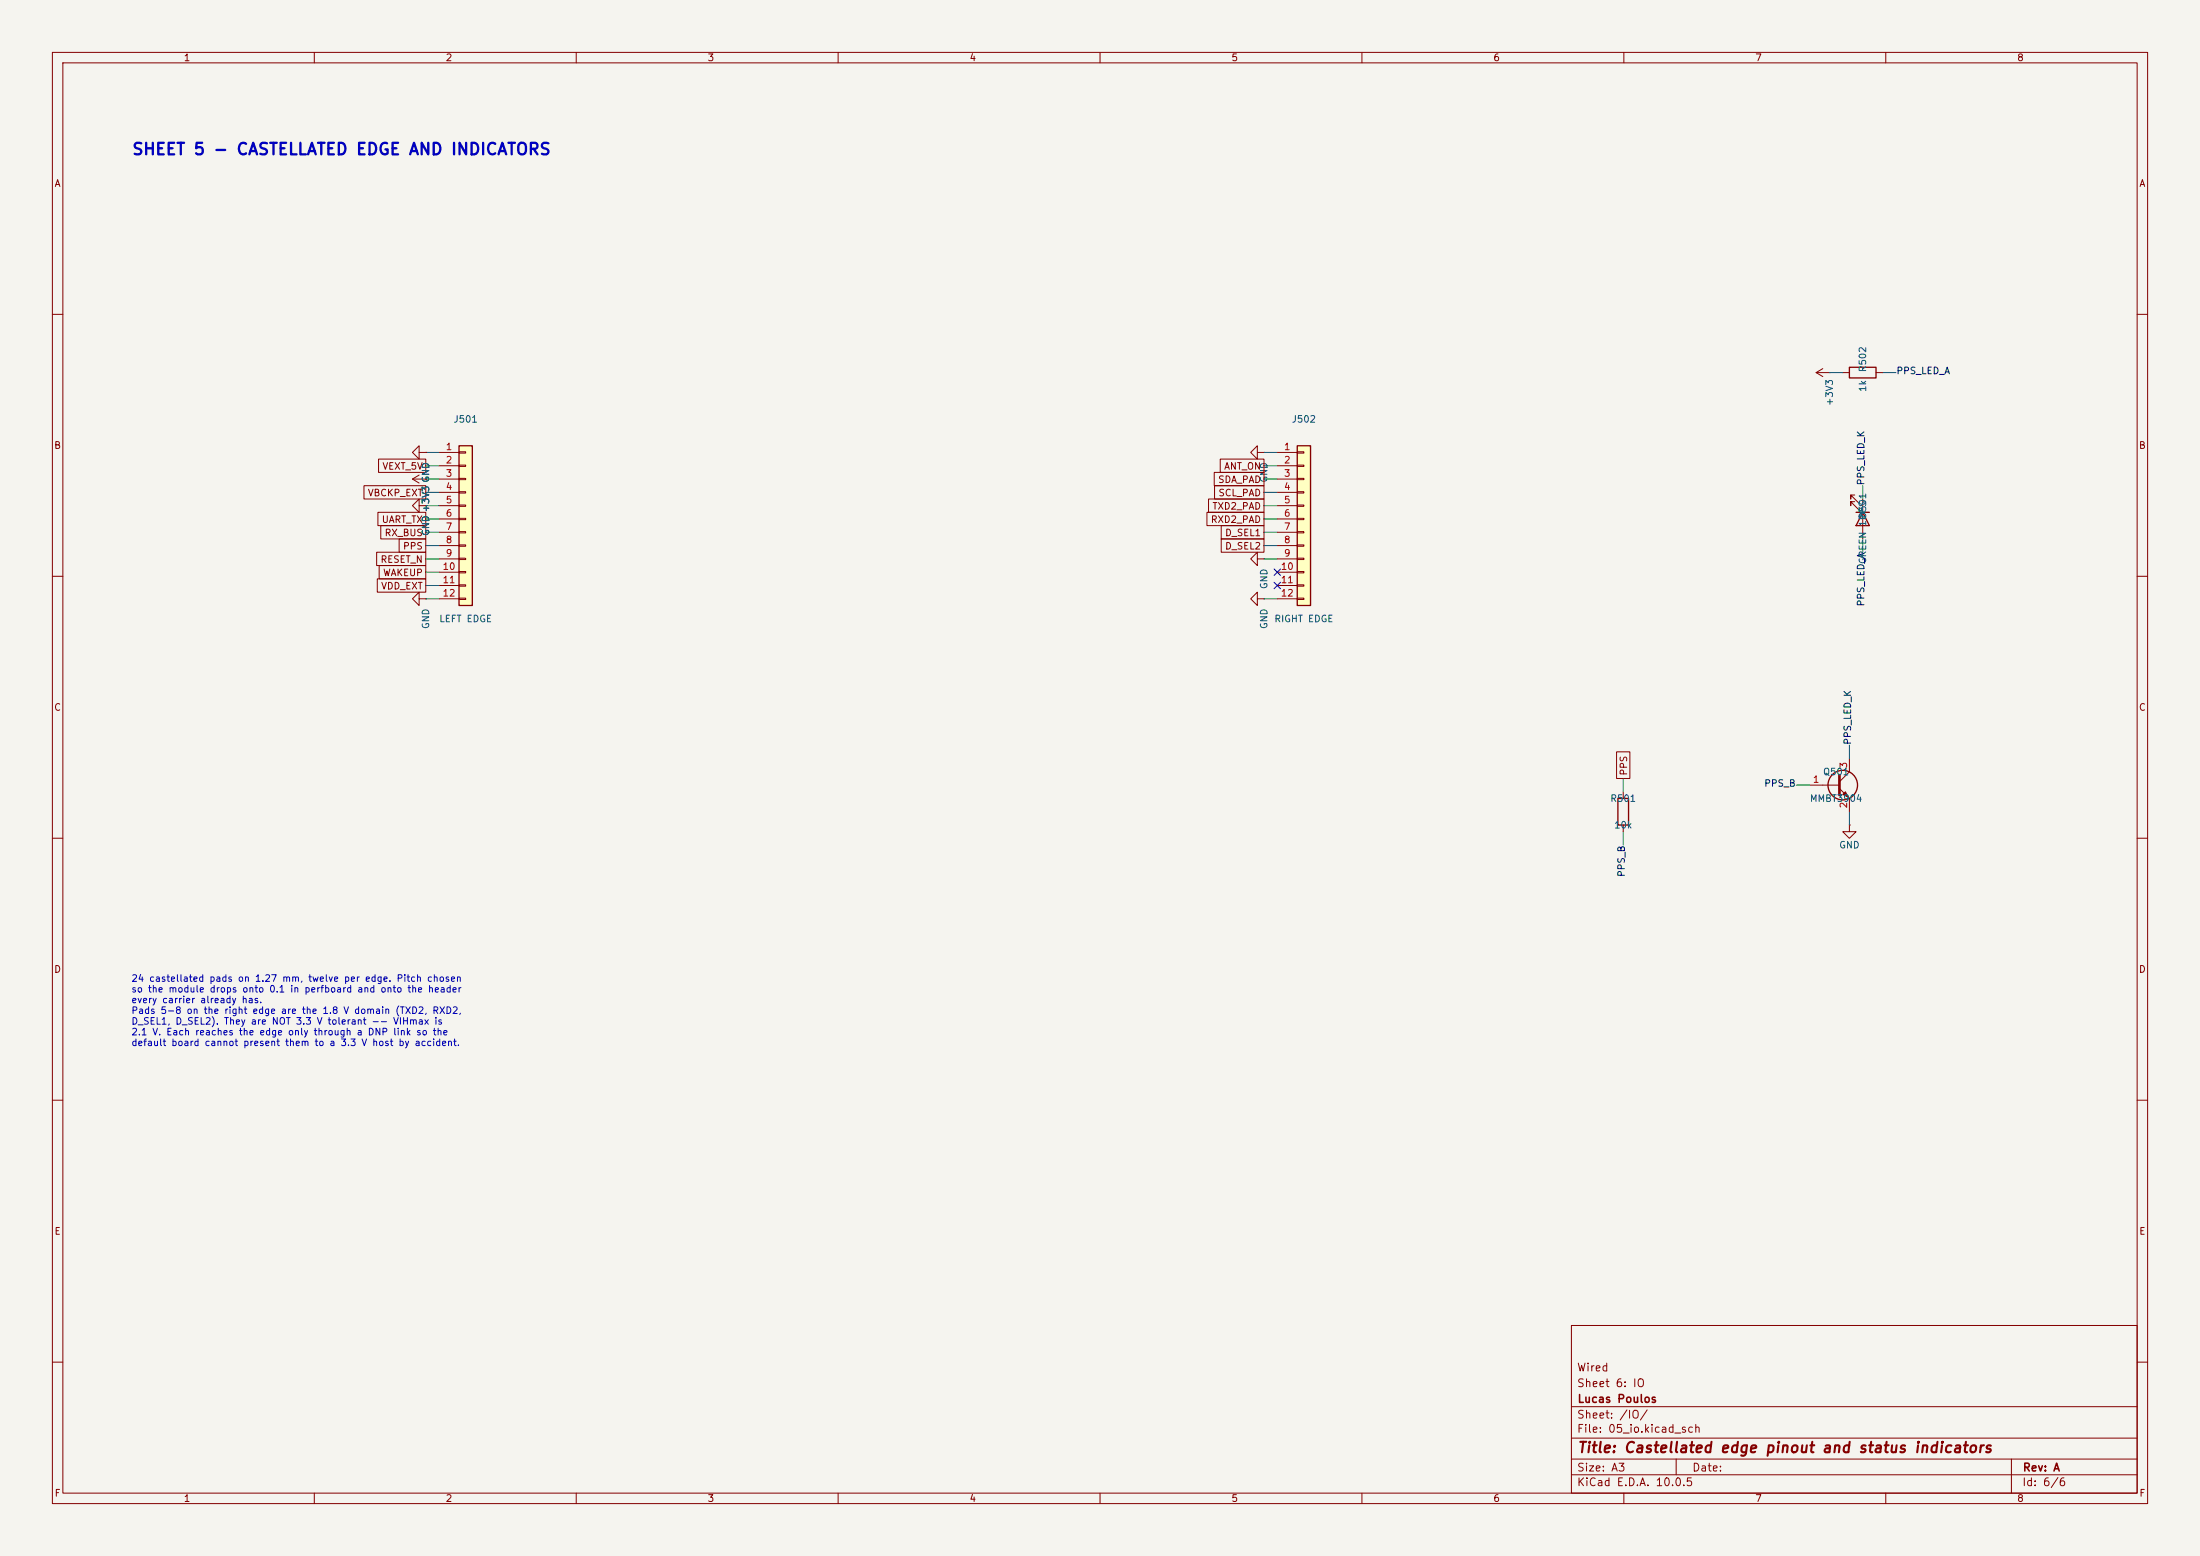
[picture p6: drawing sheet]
(kicad_sch
 (version 20260306)
 (generator "eeschema")
 (generator_version "10.0")
 (paper "A3")
 (title_block
  (title "Castellated edge pinout and status indicators")
  (rev "A")
  (company "Lucas Poulos")
  (comment 1 "Sheet 6: IO")
  (comment 2 "Wired"))
 (lib_symbols
  (symbol "Connector_Generic:Conn_01x12"
   (pin_names
    (offset 1.016) (hide yes)) (exclude_from_sim no) (in_bom yes) (on_board yes)
   (in_pos_files yes)
   (duplicate_pin_numbers_are_jumpers no)
   (property "Reference" "J" (at 0 15.24 0) (show_name no) (do_not_autoplace no) (effects (font (size 1.27 1.27))))
   (property "Value" "Conn_01x12" (at 0 -17.78 0) (show_name no) (do_not_autoplace no) (effects (font (size 1.27 1.27))))
   (property "Footprint" "" (at 0 0 0) (show_name no) (do_not_autoplace no) (hide yes) (effects (font (size 1.27 1.27))))
   (property "Datasheet" "" (at 0 0 0) (show_name no) (do_not_autoplace no) (hide yes) (effects (font (size 1.27 1.27))))
   (property "Description" "Generic connector, single row, 01x12, script generated (kicad-library-utils/schlib/autogen/connector/)" (at 0 0 0) (show_name no) (do_not_autoplace no) (hide yes) (effects (font (size 1.27 1.27))))
   (symbol "Conn_01x12_1_1"
    (rectangle (start -1.27 13.97) (end 1.27 -16.51) (stroke (width 0.254) (type default)) (fill (type background)))
    (rectangle (start -1.27 12.827) (end 0 12.573) (stroke (width 0.1524) (type default)) (fill (type none)))
    (rectangle (start -1.27 10.287) (end 0 10.033) (stroke (width 0.1524) (type default)) (fill (type none)))
    (rectangle (start -1.27 7.747) (end 0 7.493) (stroke (width 0.1524) (type default)) (fill (type none)))
    (rectangle (start -1.27 5.207) (end 0 4.953) (stroke (width 0.1524) (type default)) (fill (type none)))
    (rectangle (start -1.27 2.667) (end 0 2.413) (stroke (width 0.1524) (type default)) (fill (type none)))
    (rectangle (start -1.27 0.127) (end 0 -0.127) (stroke (width 0.1524) (type default)) (fill (type none)))
    (rectangle (start -1.27 -2.413) (end 0 -2.667) (stroke (width 0.1524) (type default)) (fill (type none)))
    (rectangle (start -1.27 -4.953) (end 0 -5.207) (stroke (width 0.1524) (type default)) (fill (type none)))
    (rectangle (start -1.27 -7.493) (end 0 -7.747) (stroke (width 0.1524) (type default)) (fill (type none)))
    (rectangle (start -1.27 -10.033) (end 0 -10.287) (stroke (width 0.1524) (type default)) (fill (type none)))
    (rectangle (start -1.27 -12.573) (end 0 -12.827) (stroke (width 0.1524) (type default)) (fill (type none)))
    (rectangle (start -1.27 -15.113) (end 0 -15.367) (stroke (width 0.1524) (type default)) (fill (type none)))
    (pin passive line (at -5.08 12.7 0) (length 3.81) (name "Pin_1" (effects (font (size 1.27 1.27)))) (number "1" (effects (font (size 1.27 1.27)))))
    (pin passive line (at -5.08 10.16 0) (length 3.81) (name "Pin_2" (effects (font (size 1.27 1.27)))) (number "2" (effects (font (size 1.27 1.27)))))
    (pin passive line (at -5.08 7.62 0) (length 3.81) (name "Pin_3" (effects (font (size 1.27 1.27)))) (number "3" (effects (font (size 1.27 1.27)))))
    (pin passive line (at -5.08 5.08 0) (length 3.81) (name "Pin_4" (effects (font (size 1.27 1.27)))) (number "4" (effects (font (size 1.27 1.27)))))
    (pin passive line (at -5.08 2.54 0) (length 3.81) (name "Pin_5" (effects (font (size 1.27 1.27)))) (number "5" (effects (font (size 1.27 1.27)))))
    (pin passive line (at -5.08 0 0) (length 3.81) (name "Pin_6" (effects (font (size 1.27 1.27)))) (number "6" (effects (font (size 1.27 1.27)))))
    (pin passive line (at -5.08 -2.54 0) (length 3.81) (name "Pin_7" (effects (font (size 1.27 1.27)))) (number "7" (effects (font (size 1.27 1.27)))))
    (pin passive line (at -5.08 -5.08 0) (length 3.81) (name "Pin_8" (effects (font (size 1.27 1.27)))) (number "8" (effects (font (size 1.27 1.27)))))
    (pin passive line (at -5.08 -7.62 0) (length 3.81) (name "Pin_9" (effects (font (size 1.27 1.27)))) (number "9" (effects (font (size 1.27 1.27)))))
    (pin passive line (at -5.08 -10.16 0) (length 3.81) (name "Pin_10" (effects (font (size 1.27 1.27)))) (number "10" (effects (font (size 1.27 1.27)))))
    (pin passive line (at -5.08 -12.7 0) (length 3.81) (name "Pin_11" (effects (font (size 1.27 1.27)))) (number "11" (effects (font (size 1.27 1.27)))))
    (pin passive line (at -5.08 -15.24 0) (length 3.81) (name "Pin_12" (effects (font (size 1.27 1.27)))) (number "12" (effects (font (size 1.27 1.27))))))
   (embedded_fonts no))
  (symbol "Device:LED"
   (pin_numbers (hide yes))
   (pin_names
    (offset 1.016) (hide yes)) (exclude_from_sim no) (in_bom yes) (on_board yes)
   (in_pos_files yes)
   (duplicate_pin_numbers_are_jumpers no)
   (property "Reference" "D" (at 0 2.54 0) (show_name no) (do_not_autoplace no) (effects (font (size 1.27 1.27))))
   (property "Value" "LED" (at 0 -2.54 0) (show_name no) (do_not_autoplace no) (effects (font (size 1.27 1.27))))
   (property "Footprint" "" (at 0 0 0) (show_name no) (do_not_autoplace no) (hide yes) (effects (font (size 1.27 1.27))))
   (property "Datasheet" "" (at 0 0 0) (show_name no) (do_not_autoplace no) (hide yes) (effects (font (size 1.27 1.27))))
   (property "Description" "Light emitting diode" (at 0 0 0) (show_name no) (do_not_autoplace no) (hide yes) (effects (font (size 1.27 1.27))))
   (property "Sim.Pins" "1=K 2=A" (at 0 0 0) (show_name no) (do_not_autoplace no) (hide yes) (effects (font (size 1.27 1.27))))
   (symbol "LED_0_1"
    (polyline (pts (xy -3.048 -0.762) (xy -4.572 -2.286) (xy -3.81 -2.286) (xy -4.572 -2.286) (xy -4.572 -1.524)) (stroke (width 0) (type default)) (fill (type none)))
    (polyline (pts (xy -1.778 -0.762) (xy -3.302 -2.286) (xy -2.54 -2.286) (xy -3.302 -2.286) (xy -3.302 -1.524)) (stroke (width 0) (type default)) (fill (type none)))
    (polyline (pts (xy -1.27 0) (xy 1.27 0)) (stroke (width 0) (type default)) (fill (type none)))
    (polyline (pts (xy -1.27 -1.27) (xy -1.27 1.27)) (stroke (width 0.254) (type default)) (fill (type none)))
    (polyline (pts (xy 1.27 -1.27) (xy 1.27 1.27) (xy -1.27 0) (xy 1.27 -1.27)) (stroke (width 0.254) (type default)) (fill (type none))))
   (symbol "LED_1_1"
    (pin passive line (at -3.81 0 0) (length 2.54) (name "K" (effects (font (size 1.27 1.27)))) (number "1" (effects (font (size 1.27 1.27)))))
    (pin passive line (at 3.81 0 180) (length 2.54) (name "A" (effects (font (size 1.27 1.27)))) (number "2" (effects (font (size 1.27 1.27))))))
   (embedded_fonts no))
  (symbol "Device:R"
   (pin_numbers (hide yes))
   (pin_names
    (offset 0)) (exclude_from_sim no) (in_bom yes) (on_board yes)
   (in_pos_files yes)
   (duplicate_pin_numbers_are_jumpers no)
   (property "Reference" "R" (at 2.032 0 90) (show_name no) (do_not_autoplace no) (effects (font (size 1.27 1.27))))
   (property "Value" "R" (at 0 0 90) (show_name no) (do_not_autoplace no) (effects (font (size 1.27 1.27))))
   (property "Footprint" "" (at -1.778 0 90) (show_name no) (do_not_autoplace no) (hide yes) (effects (font (size 1.27 1.27))))
   (property "Datasheet" "" (at 0 0 0) (show_name no) (do_not_autoplace no) (hide yes) (effects (font (size 1.27 1.27))))
   (property "Description" "Resistor" (at 0 0 0) (show_name no) (do_not_autoplace no) (hide yes) (effects (font (size 1.27 1.27))))
   (symbol "R_0_1"
    (rectangle (start -1.016 -2.54) (end 1.016 2.54) (stroke (width 0.254) (type default)) (fill (type none))))
   (symbol "R_1_1"
    (pin passive line (at 0 3.81 270) (length 1.27) (name "" (effects (font (size 1.27 1.27)))) (number "1" (effects (font (size 1.27 1.27)))))
    (pin passive line (at 0 -3.81 90) (length 1.27) (name "" (effects (font (size 1.27 1.27)))) (number "2" (effects (font (size 1.27 1.27))))))
   (embedded_fonts no))
  (symbol "Transistor_BJT:MMBT3904"
   (pin_names
    (offset 0) (hide yes)) (exclude_from_sim no) (in_bom yes) (on_board yes)
   (in_pos_files yes)
   (duplicate_pin_numbers_are_jumpers no)
   (property "Reference" "Q" (at 5.08 1.905 0) (show_name no) (do_not_autoplace no) (effects (font (size 1.27 1.27)) (justify left)))
   (property "Value" "MMBT3904" (at 5.08 0 0) (show_name no) (do_not_autoplace no) (effects (font (size 1.27 1.27)) (justify left)))
   (property "Footprint" "Package_TO_SOT_SMD:SOT-23" (at 5.08 -1.905 0) (show_name no) (do_not_autoplace no) (hide yes) (effects (font (size 1.27 1.27)
    (italic yes)) (justify left)))
   (property "Datasheet" "https://www.onsemi.com/pdf/datasheet/pzt3904-d.pdf" (at 0 0 0) (show_name no) (do_not_autoplace no) (hide yes) (effects (font (size 1.27 1.27)) (justify left)))
   (property "Description" "0.2A Ic, 40V Vce, Small Signal NPN Transistor, SOT-23" (at 0 0 0) (show_name no) (do_not_autoplace no) (hide yes) (effects (font (size 1.27 1.27))))
   (property "Sim.Device" "NPN" (at 0 0 0) (show_name no) (do_not_autoplace no) (hide yes) (effects (font (size 1.27 1.27))))
   (property "Sim.Pins" "1=B 2=E 3=C" (at 0 0 0) (show_name no) (do_not_autoplace no) (hide yes) (effects (font (size 1.27 1.27))))
   (symbol "MMBT3904_0_1"
    (polyline (pts (xy -2.54 0) (xy 0.635 0)) (stroke (width 0) (type default)) (fill (type none)))
    (polyline (pts (xy 0.635 1.905) (xy 0.635 -1.905)) (stroke (width 0.508) (type default)) (fill (type none)))
    (circle (center 1.27 0) (radius 2.8194) (stroke (width 0.254) (type default)) (fill (type none))))
   (symbol "MMBT3904_1_1"
    (polyline (pts (xy 0.635 0.635) (xy 2.54 2.54)) (stroke (width 0) (type default)) (fill (type none)))
    (polyline (pts (xy 0.635 -0.635) (xy 2.54 -2.54)) (stroke (width 0) (type default)) (fill (type none)))
    (polyline (pts (xy 1.27 -1.778) (xy 1.778 -1.27) (xy 2.286 -2.286) (xy 1.27 -1.778)) (stroke (width 0) (type default)) (fill (type outline)))
    (pin input line (at -5.08 0 0) (length 2.54) (name "B" (effects (font (size 1.27 1.27)))) (number "1" (effects (font (size 1.27 1.27)))))
    (pin passive line (at 2.54 -5.08 90) (length 2.54) (name "E" (effects (font (size 1.27 1.27)))) (number "2" (effects (font (size 1.27 1.27)))))
    (pin passive line (at 2.54 5.08 270) (length 2.54) (name "C" (effects (font (size 1.27 1.27)))) (number "3" (effects (font (size 1.27 1.27))))))
   (embedded_fonts no))
  (symbol "power:+3V3"
   (power global)
   (pin_numbers (hide yes))
   (pin_names
    (offset 0) (hide yes)) (exclude_from_sim no) (in_bom yes) (on_board yes)
   (in_pos_files yes)
   (duplicate_pin_numbers_are_jumpers no)
   (property "Reference" "#PWR" (at 0 -3.81 0) (show_name no) (do_not_autoplace no) (hide yes) (effects (font (size 1.27 1.27))))
   (property "Value" "+3V3" (at 0 3.556 0) (show_name no) (do_not_autoplace no) (effects (font (size 1.27 1.27))))
   (property "Footprint" "" (at 0 0 0) (show_name no) (do_not_autoplace no) (hide yes) (effects (font (size 1.27 1.27))))
   (property "Datasheet" "" (at 0 0 0) (show_name no) (do_not_autoplace no) (hide yes) (effects (font (size 1.27 1.27))))
   (property "Description" "Power symbol creates a global label with name \"+3V3\"" (at 0 0 0) (show_name no) (do_not_autoplace no) (hide yes) (effects (font (size 1.27 1.27))))
   (symbol "+3V3_0_1"
    (polyline (pts (xy -0.762 1.27) (xy 0 2.54)) (stroke (width 0) (type default)) (fill (type none)))
    (polyline (pts (xy 0 2.54) (xy 0.762 1.27)) (stroke (width 0) (type default)) (fill (type none)))
    (polyline (pts (xy 0 0) (xy 0 2.54)) (stroke (width 0) (type default)) (fill (type none))))
   (symbol "+3V3_1_1"
    (pin power_in line (at 0 0 90) (length 0) (name "" (effects (font (size 1.27 1.27)))) (number "1" (effects (font (size 1.27 1.27))))))
   (embedded_fonts no))
  (symbol "power:GND"
   (power global)
   (pin_numbers (hide yes))
   (pin_names
    (offset 0) (hide yes)) (exclude_from_sim no) (in_bom yes) (on_board yes)
   (in_pos_files yes)
   (duplicate_pin_numbers_are_jumpers no)
   (property "Reference" "#PWR" (at 0 -6.35 0) (show_name no) (do_not_autoplace no) (hide yes) (effects (font (size 1.27 1.27))))
   (property "Value" "GND" (at 0 -3.81 0) (show_name no) (do_not_autoplace no) (effects (font (size 1.27 1.27))))
   (property "Footprint" "" (at 0 0 0) (show_name no) (do_not_autoplace no) (hide yes) (effects (font (size 1.27 1.27))))
   (property "Datasheet" "" (at 0 0 0) (show_name no) (do_not_autoplace no) (hide yes) (effects (font (size 1.27 1.27))))
   (property "Description" "Power symbol creates a global label with name \"GND\" , ground" (at 0 0 0) (show_name no) (do_not_autoplace no) (hide yes) (effects (font (size 1.27 1.27))))
   (symbol "GND_0_1"
    (polyline (pts (xy 0 0) (xy 0 -1.27) (xy 1.27 -1.27) (xy 0 -2.54) (xy -1.27 -1.27) (xy 0 -1.27)) (stroke (width 0) (type default)) (fill (type none))))
   (symbol "GND_1_1"
    (pin power_in line (at 0 0 270) (length 0) (name "" (effects (font (size 1.27 1.27)))) (number "1" (effects (font (size 1.27 1.27))))))
   (embedded_fonts no)))
 (text "24 castellated pads on 1.27 mm, twelve per edge. Pitch chosen\nso the module drops onto 0.1 in perfboard and onto the header\nevery carrier already has.\nPads 5-8 on the right edge are the 1.8 V domain (TXD2, RXD2,\nD_SEL1, D_SEL2). They are NOT 3.3 V tolerant -- VIHmax is\n2.1 V. Each reaches the edge only through a DNP link so the\ndefault board cannot present them to a 3.3 V host by accident."
  (exclude_from_sim yes)
  (at 25 200 0)
  (effects (font (size 1.27 1.27)) (justify left bottom)))
 (text "SHEET 5 - CASTELLATED EDGE AND INDICATORS"
  (exclude_from_sim yes)
  (at 25 30 0)
  (effects (font (size 2.2 2.2)
    (bold yes)) (justify left bottom)))
 (no_connect
  (at 243.84 109.22))
 (no_connect
  (at 243.84 111.76))
 (wire
  (pts (xy 355.6 95.25) (xy 355.6 92.71))
  (stroke (width 0) (type default)))
 (wire
  (pts (xy 83.82 93.98) (xy 81.28 93.98))
  (stroke (width 0) (type default)))
 (wire
  (pts (xy 83.82 99.06) (xy 81.28 99.06))
  (stroke (width 0) (type default)))
 (wire
  (pts (xy 243.84 86.36) (xy 241.3 86.36))
  (stroke (width 0) (type default)))
 (wire
  (pts (xy 83.82 86.36) (xy 81.28 86.36))
  (stroke (width 0) (type default)))
 (wire
  (pts (xy 243.84 106.68) (xy 241.3 106.68))
  (stroke (width 0) (type default)))
 (wire
  (pts (xy 359.41 71.12) (xy 361.95 71.12))
  (stroke (width 0) (type default)))
 (wire
  (pts (xy 243.84 104.14) (xy 241.3 104.14))
  (stroke (width 0) (type default)))
 (wire
  (pts (xy 83.82 114.3) (xy 81.28 114.3))
  (stroke (width 0) (type default)))
 (wire
  (pts (xy 83.82 104.14) (xy 81.28 104.14))
  (stroke (width 0) (type default)))
 (wire
  (pts (xy 243.84 93.98) (xy 241.3 93.98))
  (stroke (width 0) (type default)))
 (wire
  (pts (xy 83.82 88.9) (xy 81.28 88.9))
  (stroke (width 0) (type default)))
 (wire
  (pts (xy 243.84 91.44) (xy 241.3 91.44))
  (stroke (width 0) (type default)))
 (wire
  (pts (xy 83.82 91.44) (xy 81.28 91.44))
  (stroke (width 0) (type default)))
 (wire
  (pts (xy 309.88 151.13) (xy 309.88 148.59))
  (stroke (width 0) (type default)))
 (wire
  (pts (xy 243.84 88.9) (xy 241.3 88.9))
  (stroke (width 0) (type default)))
 (wire
  (pts (xy 83.82 96.52) (xy 81.28 96.52))
  (stroke (width 0) (type default)))
 (wire
  (pts (xy 243.84 114.3) (xy 241.3 114.3))
  (stroke (width 0) (type default)))
 (wire
  (pts (xy 309.88 158.75) (xy 309.88 161.29))
  (stroke (width 0) (type default)))
 (wire
  (pts (xy 83.82 106.68) (xy 81.28 106.68))
  (stroke (width 0) (type default)))
 (wire
  (pts (xy 353.06 154.94) (xy 353.06 157.48))
  (stroke (width 0) (type default)))
 (wire
  (pts (xy 83.82 101.6) (xy 81.28 101.6))
  (stroke (width 0) (type default)))
 (wire
  (pts (xy 83.82 111.76) (xy 81.28 111.76))
  (stroke (width 0) (type default)))
 (wire
  (pts (xy 351.79 71.12) (xy 349.25 71.12))
  (stroke (width 0) (type default)))
 (wire
  (pts (xy 243.84 96.52) (xy 241.3 96.52))
  (stroke (width 0) (type default)))
 (wire
  (pts (xy 243.84 101.6) (xy 241.3 101.6))
  (stroke (width 0) (type default)))
 (wire
  (pts (xy 243.84 99.06) (xy 241.3 99.06))
  (stroke (width 0) (type default)))
 (wire
  (pts (xy 355.6 102.87) (xy 355.6 105.41))
  (stroke (width 0) (type default)))
 (wire
  (pts (xy 83.82 109.22) (xy 81.28 109.22))
  (stroke (width 0) (type default)))
 (wire
  (pts (xy 345.44 149.86) (xy 342.9 149.86))
  (stroke (width 0) (type default)))
 (wire
  (pts (xy 353.06 144.78) (xy 353.06 142.24))
  (stroke (width 0) (type default)))
 (label "PPS_LED_K"
  (at 353.06 142.24 90)
  (effects (font (size 1.27 1.27)) (justify left)))
 (label "PPS_B"
  (at 342.9 149.86 180)
  (effects (font (size 1.27 1.27)) (justify right)))
 (label "PPS_LED_A"
  (at 361.95 71.12 0)
  (effects (font (size 1.27 1.27)) (justify left)))
 (label "PPS_B"
  (at 309.88 161.29 270)
  (effects (font (size 1.27 1.27)) (justify right)))
 (label "PPS_LED_A"
  (at 355.6 105.41 270)
  (effects (font (size 1.27 1.27)) (justify right)))
 (label "PPS_LED_K"
  (at 355.6 92.71 90)
  (effects (font (size 1.27 1.27)) (justify left)))
 (global_label "UART_TX"
  (shape passive)
  (at 81.28 99.06 180)
  (effects (font (size 1.27 1.27)) (justify right))
  (property "Intersheetrefs" "${INTERSHEET_REFS}" (at 81.28 99.06 0) (hide yes) (show_name no) (do_not_autoplace no) (effects (font (size 1.27 1.27)))))
 (global_label "SDA_PAD"
  (shape passive)
  (at 241.3 91.44 180)
  (effects (font (size 1.27 1.27)) (justify right))
  (property "Intersheetrefs" "${INTERSHEET_REFS}" (at 241.3 91.44 0) (hide yes) (show_name no) (do_not_autoplace no) (effects (font (size 1.27 1.27)))))
 (global_label "VEXT_5V"
  (shape passive)
  (at 81.28 88.9 180)
  (effects (font (size 1.27 1.27)) (justify right))
  (property "Intersheetrefs" "${INTERSHEET_REFS}" (at 81.28 88.9 0) (hide yes) (show_name no) (do_not_autoplace no) (effects (font (size 1.27 1.27)))))
 (global_label "VBCKP_EXT"
  (shape passive)
  (at 81.28 93.98 180)
  (effects (font (size 1.27 1.27)) (justify right))
  (property "Intersheetrefs" "${INTERSHEET_REFS}" (at 81.28 93.98 0) (hide yes) (show_name no) (do_not_autoplace no) (effects (font (size 1.27 1.27)))))
 (global_label "ANT_ON"
  (shape passive)
  (at 241.3 88.9 180)
  (effects (font (size 1.27 1.27)) (justify right))
  (property "Intersheetrefs" "${INTERSHEET_REFS}" (at 241.3 88.9 0) (hide yes) (show_name no) (do_not_autoplace no) (effects (font (size 1.27 1.27)))))
 (global_label "SCL_PAD"
  (shape passive)
  (at 241.3 93.98 180)
  (effects (font (size 1.27 1.27)) (justify right))
  (property "Intersheetrefs" "${INTERSHEET_REFS}" (at 241.3 93.98 0) (hide yes) (show_name no) (do_not_autoplace no) (effects (font (size 1.27 1.27)))))
 (global_label "D_SEL1"
  (shape passive)
  (at 241.3 101.6 180)
  (effects (font (size 1.27 1.27)) (justify right))
  (property "Intersheetrefs" "${INTERSHEET_REFS}" (at 241.3 101.6 0) (hide yes) (show_name no) (do_not_autoplace no) (effects (font (size 1.27 1.27)))))
 (global_label "PPS"
  (shape passive)
  (at 81.28 104.14 180)
  (effects (font (size 1.27 1.27)) (justify right))
  (property "Intersheetrefs" "${INTERSHEET_REFS}" (at 81.28 104.14 0) (hide yes) (show_name no) (do_not_autoplace no) (effects (font (size 1.27 1.27)))))
 (global_label "RX_BUS"
  (shape passive)
  (at 81.28 101.6 180)
  (effects (font (size 1.27 1.27)) (justify right))
  (property "Intersheetrefs" "${INTERSHEET_REFS}" (at 81.28 101.6 0) (hide yes) (show_name no) (do_not_autoplace no) (effects (font (size 1.27 1.27)))))
 (global_label "D_SEL2"
  (shape passive)
  (at 241.3 104.14 180)
  (effects (font (size 1.27 1.27)) (justify right))
  (property "Intersheetrefs" "${INTERSHEET_REFS}" (at 241.3 104.14 0) (hide yes) (show_name no) (do_not_autoplace no) (effects (font (size 1.27 1.27)))))
 (global_label "RESET_N"
  (shape passive)
  (at 81.28 106.68 180)
  (effects (font (size 1.27 1.27)) (justify right))
  (property "Intersheetrefs" "${INTERSHEET_REFS}" (at 81.28 106.68 0) (hide yes) (show_name no) (do_not_autoplace no) (effects (font (size 1.27 1.27)))))
 (global_label "RXD2_PAD"
  (shape passive)
  (at 241.3 99.06 180)
  (effects (font (size 1.27 1.27)) (justify right))
  (property "Intersheetrefs" "${INTERSHEET_REFS}" (at 241.3 99.06 0) (hide yes) (show_name no) (do_not_autoplace no) (effects (font (size 1.27 1.27)))))
 (global_label "TXD2_PAD"
  (shape passive)
  (at 241.3 96.52 180)
  (effects (font (size 1.27 1.27)) (justify right))
  (property "Intersheetrefs" "${INTERSHEET_REFS}" (at 241.3 96.52 0) (hide yes) (show_name no) (do_not_autoplace no) (effects (font (size 1.27 1.27)))))
 (global_label "VDD_EXT"
  (shape passive)
  (at 81.28 111.76 180)
  (effects (font (size 1.27 1.27)) (justify right))
  (property "Intersheetrefs" "${INTERSHEET_REFS}" (at 81.28 111.76 0) (hide yes) (show_name no) (do_not_autoplace no) (effects (font (size 1.27 1.27)))))
 (global_label "PPS"
  (shape passive)
  (at 309.88 148.59 90)
  (effects (font (size 1.27 1.27)) (justify left))
  (property "Intersheetrefs" "${INTERSHEET_REFS}" (at 309.88 148.59 0) (hide yes) (show_name no) (do_not_autoplace no) (effects (font (size 1.27 1.27)))))
 (global_label "WAKEUP"
  (shape passive)
  (at 81.28 109.22 180)
  (effects (font (size 1.27 1.27)) (justify right))
  (property "Intersheetrefs" "${INTERSHEET_REFS}" (at 81.28 109.22 0) (hide yes) (show_name no) (do_not_autoplace no) (effects (font (size 1.27 1.27)))))
 (symbol
  (lib_id "Device:LED")
  (at 355.6 99.06 270)
  (unit 1)
  (body_style 1)
  (exclude_from_sim no)
  (in_bom yes)
  (on_board yes)
  (in_pos_files yes)
  (dnp no)
  (property "Reference" "D501" (at 355.6 96.52 0) (show_name no) (do_not_autoplace no) (effects (font (size 1.27 1.27))))
  (property "Value" "GREEN 1PPS" (at 355.6 101.6 0) (show_name no) (do_not_autoplace no) (effects (font (size 1.27 1.27))))
  (property "Footprint" "LED_SMD:LED_0603_1608Metric" (at 355.6 99.06 0) (hide yes) (show_name no) (do_not_autoplace no) (effects (font (size 1.27 1.27))))
  (property "Datasheet" "" (at 355.6 99.06 0) (hide yes) (show_name no) (do_not_autoplace no) (effects (font (size 1.27 1.27))))
  (property "Description" "" (at 355.6 99.06 0) (hide yes) (show_name no) (do_not_autoplace no) (effects (font (size 1.27 1.27))))
  (property "MPN" "KT-0603G" (at 355.6 99.06 0) (hide yes) (show_name no) (do_not_autoplace no) (effects (font (size 1.27 1.27))))
  (property "Manufacturer" "Hubei KENTO" (at 355.6 99.06 0) (hide yes) (show_name no) (do_not_autoplace no) (effects (font (size 1.27 1.27))))
  (property "LCSC" "C12624" (at 355.6 99.06 0) (hide yes) (show_name no) (do_not_autoplace no) (effects (font (size 1.27 1.27))))
  (pin "1")
  (pin "2"))
 (symbol
  (lib_id "power:GND")
  (at 241.3 106.68 270)
  (unit 1)
  (body_style 1)
  (exclude_from_sim no)
  (in_bom yes)
  (on_board yes)
  (in_pos_files yes)
  (dnp no)
  (property "Reference" "#PWR0061" (at 241.3 106.68 0) (hide yes) (show_name no) (do_not_autoplace no) (effects (font (size 1.27 1.27))))
  (property "Value" "GND" (at 241.3 110.49 0) (show_name no) (do_not_autoplace no) (effects (font (size 1.27 1.27))))
  (property "Footprint" "" (at 241.3 106.68 0) (hide yes) (show_name no) (do_not_autoplace no) (effects (font (size 1.27 1.27))))
  (property "Datasheet" "" (at 241.3 106.68 0) (show_name no) (do_not_autoplace no) (effects (font (size 1.27 1.27))))
  (property "Description" "" (at 241.3 106.68 0) (show_name no) (do_not_autoplace no) (effects (font (size 1.27 1.27))))
  (pin "1"))
 (symbol
  (lib_id "power:+3V3")
  (at 81.28 91.44 90)
  (unit 1)
  (body_style 1)
  (exclude_from_sim no)
  (in_bom yes)
  (on_board yes)
  (in_pos_files yes)
  (dnp no)
  (property "Reference" "#PWR0057" (at 81.28 91.44 0) (hide yes) (show_name no) (do_not_autoplace no) (effects (font (size 1.27 1.27))))
  (property "Value" "+3V3" (at 81.28 95.25 0) (show_name no) (do_not_autoplace no) (effects (font (size 1.27 1.27))))
  (property "Footprint" "" (at 81.28 91.44 0) (hide yes) (show_name no) (do_not_autoplace no) (effects (font (size 1.27 1.27))))
  (property "Datasheet" "" (at 81.28 91.44 0) (show_name no) (do_not_autoplace no) (effects (font (size 1.27 1.27))))
  (property "Description" "" (at 81.28 91.44 0) (show_name no) (do_not_autoplace no) (effects (font (size 1.27 1.27))))
  (pin "1"))
 (symbol
  (lib_id "power:+3V3")
  (at 349.25 71.12 90)
  (unit 1)
  (body_style 1)
  (exclude_from_sim no)
  (in_bom yes)
  (on_board yes)
  (in_pos_files yes)
  (dnp no)
  (property "Reference" "#PWR0064" (at 349.25 71.12 0) (hide yes) (show_name no) (do_not_autoplace no) (effects (font (size 1.27 1.27))))
  (property "Value" "+3V3" (at 349.25 74.93 0) (show_name no) (do_not_autoplace no) (effects (font (size 1.27 1.27))))
  (property "Footprint" "" (at 349.25 71.12 0) (hide yes) (show_name no) (do_not_autoplace no) (effects (font (size 1.27 1.27))))
  (property "Datasheet" "" (at 349.25 71.12 0) (show_name no) (do_not_autoplace no) (effects (font (size 1.27 1.27))))
  (property "Description" "" (at 349.25 71.12 0) (show_name no) (do_not_autoplace no) (effects (font (size 1.27 1.27))))
  (pin "1"))
 (symbol
  (lib_id "Connector_Generic:Conn_01x12")
  (at 88.9 99.06 0)
  (unit 1)
  (body_style 1)
  (exclude_from_sim no)
  (in_bom yes)
  (on_board yes)
  (in_pos_files yes)
  (dnp no)
  (property "Reference" "J501" (at 88.9 80.01 0) (show_name no) (do_not_autoplace no) (effects (font (size 1.27 1.27))))
  (property "Value" "LEFT EDGE" (at 88.9 118.11 0) (show_name no) (do_not_autoplace no) (effects (font (size 1.27 1.27))))
  (property "Footprint" "rtk-gps-module:Castellated_1x12_P1.27mm" (at 88.9 99.06 0) (hide yes) (show_name no) (do_not_autoplace no) (effects (font (size 1.27 1.27))))
  (property "Datasheet" "" (at 88.9 99.06 0) (hide yes) (show_name no) (do_not_autoplace no) (effects (font (size 1.27 1.27))))
  (property "Description" "" (at 88.9 99.06 0) (hide yes) (show_name no) (do_not_autoplace no) (effects (font (size 1.27 1.27))))
  (pin "1")
  (pin "2")
  (pin "3")
  (pin "4")
  (pin "5")
  (pin "6")
  (pin "7")
  (pin "8")
  (pin "9")
  (pin "10")
  (pin "11")
  (pin "12"))
 (symbol
  (lib_id "power:GND")
  (at 81.28 96.52 270)
  (unit 1)
  (body_style 1)
  (exclude_from_sim no)
  (in_bom yes)
  (on_board yes)
  (in_pos_files yes)
  (dnp no)
  (property "Reference" "#PWR0058" (at 81.28 96.52 0) (hide yes) (show_name no) (do_not_autoplace no) (effects (font (size 1.27 1.27))))
  (property "Value" "GND" (at 81.28 100.33 0) (show_name no) (do_not_autoplace no) (effects (font (size 1.27 1.27))))
  (property "Footprint" "" (at 81.28 96.52 0) (hide yes) (show_name no) (do_not_autoplace no) (effects (font (size 1.27 1.27))))
  (property "Datasheet" "" (at 81.28 96.52 0) (show_name no) (do_not_autoplace no) (effects (font (size 1.27 1.27))))
  (property "Description" "" (at 81.28 96.52 0) (show_name no) (do_not_autoplace no) (effects (font (size 1.27 1.27))))
  (pin "1"))
 (symbol
  (lib_id "power:GND")
  (at 81.28 114.3 270)
  (unit 1)
  (body_style 1)
  (exclude_from_sim no)
  (in_bom yes)
  (on_board yes)
  (in_pos_files yes)
  (dnp no)
  (property "Reference" "#PWR0059" (at 81.28 114.3 0) (hide yes) (show_name no) (do_not_autoplace no) (effects (font (size 1.27 1.27))))
  (property "Value" "GND" (at 81.28 118.11 0) (show_name no) (do_not_autoplace no) (effects (font (size 1.27 1.27))))
  (property "Footprint" "" (at 81.28 114.3 0) (hide yes) (show_name no) (do_not_autoplace no) (effects (font (size 1.27 1.27))))
  (property "Datasheet" "" (at 81.28 114.3 0) (show_name no) (do_not_autoplace no) (effects (font (size 1.27 1.27))))
  (property "Description" "" (at 81.28 114.3 0) (show_name no) (do_not_autoplace no) (effects (font (size 1.27 1.27))))
  (pin "1"))
 (symbol
  (lib_id "Device:R")
  (at 309.88 154.94 0)
  (unit 1)
  (body_style 1)
  (exclude_from_sim no)
  (in_bom yes)
  (on_board yes)
  (in_pos_files yes)
  (dnp no)
  (property "Reference" "R501" (at 309.88 152.4 0) (show_name no) (do_not_autoplace no) (effects (font (size 1.27 1.27))))
  (property "Value" "10k" (at 309.88 157.48 0) (show_name no) (do_not_autoplace no) (effects (font (size 1.27 1.27))))
  (property "Footprint" "Resistor_SMD:R_0402_1005Metric" (at 309.88 154.94 0) (hide yes) (show_name no) (do_not_autoplace no) (effects (font (size 1.27 1.27))))
  (property "Datasheet" "" (at 309.88 154.94 0) (hide yes) (show_name no) (do_not_autoplace no) (effects (font (size 1.27 1.27))))
  (property "Description" "" (at 309.88 154.94 0) (hide yes) (show_name no) (do_not_autoplace no) (effects (font (size 1.27 1.27))))
  (property "Tolerance" "1%" (at 309.88 154.94 0) (hide yes) (show_name no) (do_not_autoplace no) (effects (font (size 1.27 1.27))))
  (property "MPN" "0402WGF1002TCE" (at 309.88 154.94 0) (hide yes) (show_name no) (do_not_autoplace no) (effects (font (size 1.27 1.27))))
  (property "Manufacturer" "UNI-ROYAL" (at 309.88 154.94 0) (hide yes) (show_name no) (do_not_autoplace no) (effects (font (size 1.27 1.27))))
  (property "LCSC" "C25744" (at 309.88 154.94 0) (hide yes) (show_name no) (do_not_autoplace no) (effects (font (size 1.27 1.27))))
  (pin "1")
  (pin "2"))
 (symbol
  (lib_id "power:GND")
  (at 81.28 86.36 270)
  (unit 1)
  (body_style 1)
  (exclude_from_sim no)
  (in_bom yes)
  (on_board yes)
  (in_pos_files yes)
  (dnp no)
  (property "Reference" "#PWR0056" (at 81.28 86.36 0) (hide yes) (show_name no) (do_not_autoplace no) (effects (font (size 1.27 1.27))))
  (property "Value" "GND" (at 81.28 90.17 0) (show_name no) (do_not_autoplace no) (effects (font (size 1.27 1.27))))
  (property "Footprint" "" (at 81.28 86.36 0) (hide yes) (show_name no) (do_not_autoplace no) (effects (font (size 1.27 1.27))))
  (property "Datasheet" "" (at 81.28 86.36 0) (show_name no) (do_not_autoplace no) (effects (font (size 1.27 1.27))))
  (property "Description" "" (at 81.28 86.36 0) (show_name no) (do_not_autoplace no) (effects (font (size 1.27 1.27))))
  (pin "1"))
 (symbol
  (lib_id "Transistor_BJT:MMBT3904")
  (at 350.52 149.86 0)
  (unit 1)
  (body_style 1)
  (exclude_from_sim no)
  (in_bom yes)
  (on_board yes)
  (in_pos_files yes)
  (dnp no)
  (property "Reference" "Q501" (at 350.52 147.32 0) (show_name no) (do_not_autoplace no) (effects (font (size 1.27 1.27))))
  (property "Value" "MMBT3904" (at 350.52 152.4 0) (show_name no) (do_not_autoplace no) (effects (font (size 1.27 1.27))))
  (property "Footprint" "Package_TO_SOT_SMD:SOT-23" (at 350.52 149.86 0) (hide yes) (show_name no) (do_not_autoplace no) (effects (font (size 1.27 1.27))))
  (property "Datasheet" "" (at 350.52 149.86 0) (hide yes) (show_name no) (do_not_autoplace no) (effects (font (size 1.27 1.27))))
  (property "Description" "" (at 350.52 149.86 0) (hide yes) (show_name no) (do_not_autoplace no) (effects (font (size 1.27 1.27))))
  (property "MPN" "MMBT3904" (at 350.52 149.86 0) (hide yes) (show_name no) (do_not_autoplace no) (effects (font (size 1.27 1.27))))
  (property "Manufacturer" "Changjiang Electronics" (at 350.52 149.86 0) (hide yes) (show_name no) (do_not_autoplace no) (effects (font (size 1.27 1.27))))
  (property "LCSC" "C20526" (at 350.52 149.86 0) (hide yes) (show_name no) (do_not_autoplace no) (effects (font (size 1.27 1.27))))
  (pin "1")
  (pin "2")
  (pin "3"))
 (symbol
  (lib_id "Connector_Generic:Conn_01x12")
  (at 248.92 99.06 0)
  (unit 1)
  (body_style 1)
  (exclude_from_sim no)
  (in_bom yes)
  (on_board yes)
  (in_pos_files yes)
  (dnp no)
  (property "Reference" "J502" (at 248.92 80.01 0) (show_name no) (do_not_autoplace no) (effects (font (size 1.27 1.27))))
  (property "Value" "RIGHT EDGE" (at 248.92 118.11 0) (show_name no) (do_not_autoplace no) (effects (font (size 1.27 1.27))))
  (property "Footprint" "rtk-gps-module:Castellated_1x12_P1.27mm" (at 248.92 99.06 0) (hide yes) (show_name no) (do_not_autoplace no) (effects (font (size 1.27 1.27))))
  (property "Datasheet" "" (at 248.92 99.06 0) (hide yes) (show_name no) (do_not_autoplace no) (effects (font (size 1.27 1.27))))
  (property "Description" "" (at 248.92 99.06 0) (hide yes) (show_name no) (do_not_autoplace no) (effects (font (size 1.27 1.27))))
  (pin "1")
  (pin "2")
  (pin "3")
  (pin "4")
  (pin "5")
  (pin "6")
  (pin "7")
  (pin "8")
  (pin "9")
  (pin "10")
  (pin "11")
  (pin "12"))
 (symbol
  (lib_id "power:GND")
  (at 241.3 114.3 270)
  (unit 1)
  (body_style 1)
  (exclude_from_sim no)
  (in_bom yes)
  (on_board yes)
  (in_pos_files yes)
  (dnp no)
  (property "Reference" "#PWR0062" (at 241.3 114.3 0) (hide yes) (show_name no) (do_not_autoplace no) (effects (font (size 1.27 1.27))))
  (property "Value" "GND" (at 241.3 118.11 0) (show_name no) (do_not_autoplace no) (effects (font (size 1.27 1.27))))
  (property "Footprint" "" (at 241.3 114.3 0) (hide yes) (show_name no) (do_not_autoplace no) (effects (font (size 1.27 1.27))))
  (property "Datasheet" "" (at 241.3 114.3 0) (show_name no) (do_not_autoplace no) (effects (font (size 1.27 1.27))))
  (property "Description" "" (at 241.3 114.3 0) (show_name no) (do_not_autoplace no) (effects (font (size 1.27 1.27))))
  (pin "1"))
 (symbol
  (lib_id "power:GND")
  (at 241.3 86.36 270)
  (unit 1)
  (body_style 1)
  (exclude_from_sim no)
  (in_bom yes)
  (on_board yes)
  (in_pos_files yes)
  (dnp no)
  (property "Reference" "#PWR0060" (at 241.3 86.36 0) (hide yes) (show_name no) (do_not_autoplace no) (effects (font (size 1.27 1.27))))
  (property "Value" "GND" (at 241.3 90.17 0) (show_name no) (do_not_autoplace no) (effects (font (size 1.27 1.27))))
  (property "Footprint" "" (at 241.3 86.36 0) (hide yes) (show_name no) (do_not_autoplace no) (effects (font (size 1.27 1.27))))
  (property "Datasheet" "" (at 241.3 86.36 0) (show_name no) (do_not_autoplace no) (effects (font (size 1.27 1.27))))
  (property "Description" "" (at 241.3 86.36 0) (show_name no) (do_not_autoplace no) (effects (font (size 1.27 1.27))))
  (pin "1"))
 (symbol
  (lib_id "Device:R")
  (at 355.6 71.12 90)
  (unit 1)
  (body_style 1)
  (exclude_from_sim no)
  (in_bom yes)
  (on_board yes)
  (in_pos_files yes)
  (dnp no)
  (property "Reference" "R502" (at 355.6 68.58 0) (show_name no) (do_not_autoplace no) (effects (font (size 1.27 1.27))))
  (property "Value" "1k" (at 355.6 73.66 0) (show_name no) (do_not_autoplace no) (effects (font (size 1.27 1.27))))
  (property "Footprint" "Resistor_SMD:R_0402_1005Metric" (at 355.6 71.12 0) (hide yes) (show_name no) (do_not_autoplace no) (effects (font (size 1.27 1.27))))
  (property "Datasheet" "" (at 355.6 71.12 0) (hide yes) (show_name no) (do_not_autoplace no) (effects (font (size 1.27 1.27))))
  (property "Description" "" (at 355.6 71.12 0) (hide yes) (show_name no) (do_not_autoplace no) (effects (font (size 1.27 1.27))))
  (property "Tolerance" "1%" (at 355.6 71.12 0) (hide yes) (show_name no) (do_not_autoplace no) (effects (font (size 1.27 1.27))))
  (property "MPN" "0402WGF1001TCE" (at 355.6 71.12 0) (hide yes) (show_name no) (do_not_autoplace no) (effects (font (size 1.27 1.27))))
  (property "Manufacturer" "UNI-ROYAL" (at 355.6 71.12 0) (hide yes) (show_name no) (do_not_autoplace no) (effects (font (size 1.27 1.27))))
  (property "LCSC" "C11702" (at 355.6 71.12 0) (hide yes) (show_name no) (do_not_autoplace no) (effects (font (size 1.27 1.27))))
  (pin "1")
  (pin "2"))
 (symbol
  (lib_id "power:GND")
  (at 353.06 157.48 0)
  (unit 1)
  (body_style 1)
  (exclude_from_sim no)
  (in_bom yes)
  (on_board yes)
  (in_pos_files yes)
  (dnp no)
  (property "Reference" "#PWR0063" (at 353.06 157.48 0) (hide yes) (show_name no) (do_not_autoplace no) (effects (font (size 1.27 1.27))))
  (property "Value" "GND" (at 353.06 161.29 0) (show_name no) (do_not_autoplace no) (effects (font (size 1.27 1.27))))
  (property "Footprint" "" (at 353.06 157.48 0) (hide yes) (show_name no) (do_not_autoplace no) (effects (font (size 1.27 1.27))))
  (property "Datasheet" "" (at 353.06 157.48 0) (show_name no) (do_not_autoplace no) (effects (font (size 1.27 1.27))))
  (property "Description" "" (at 353.06 157.48 0) (show_name no) (do_not_autoplace no) (effects (font (size 1.27 1.27))))
  (pin "1"))
 (sheet_instances
  (path ""
   (page "6"))))
